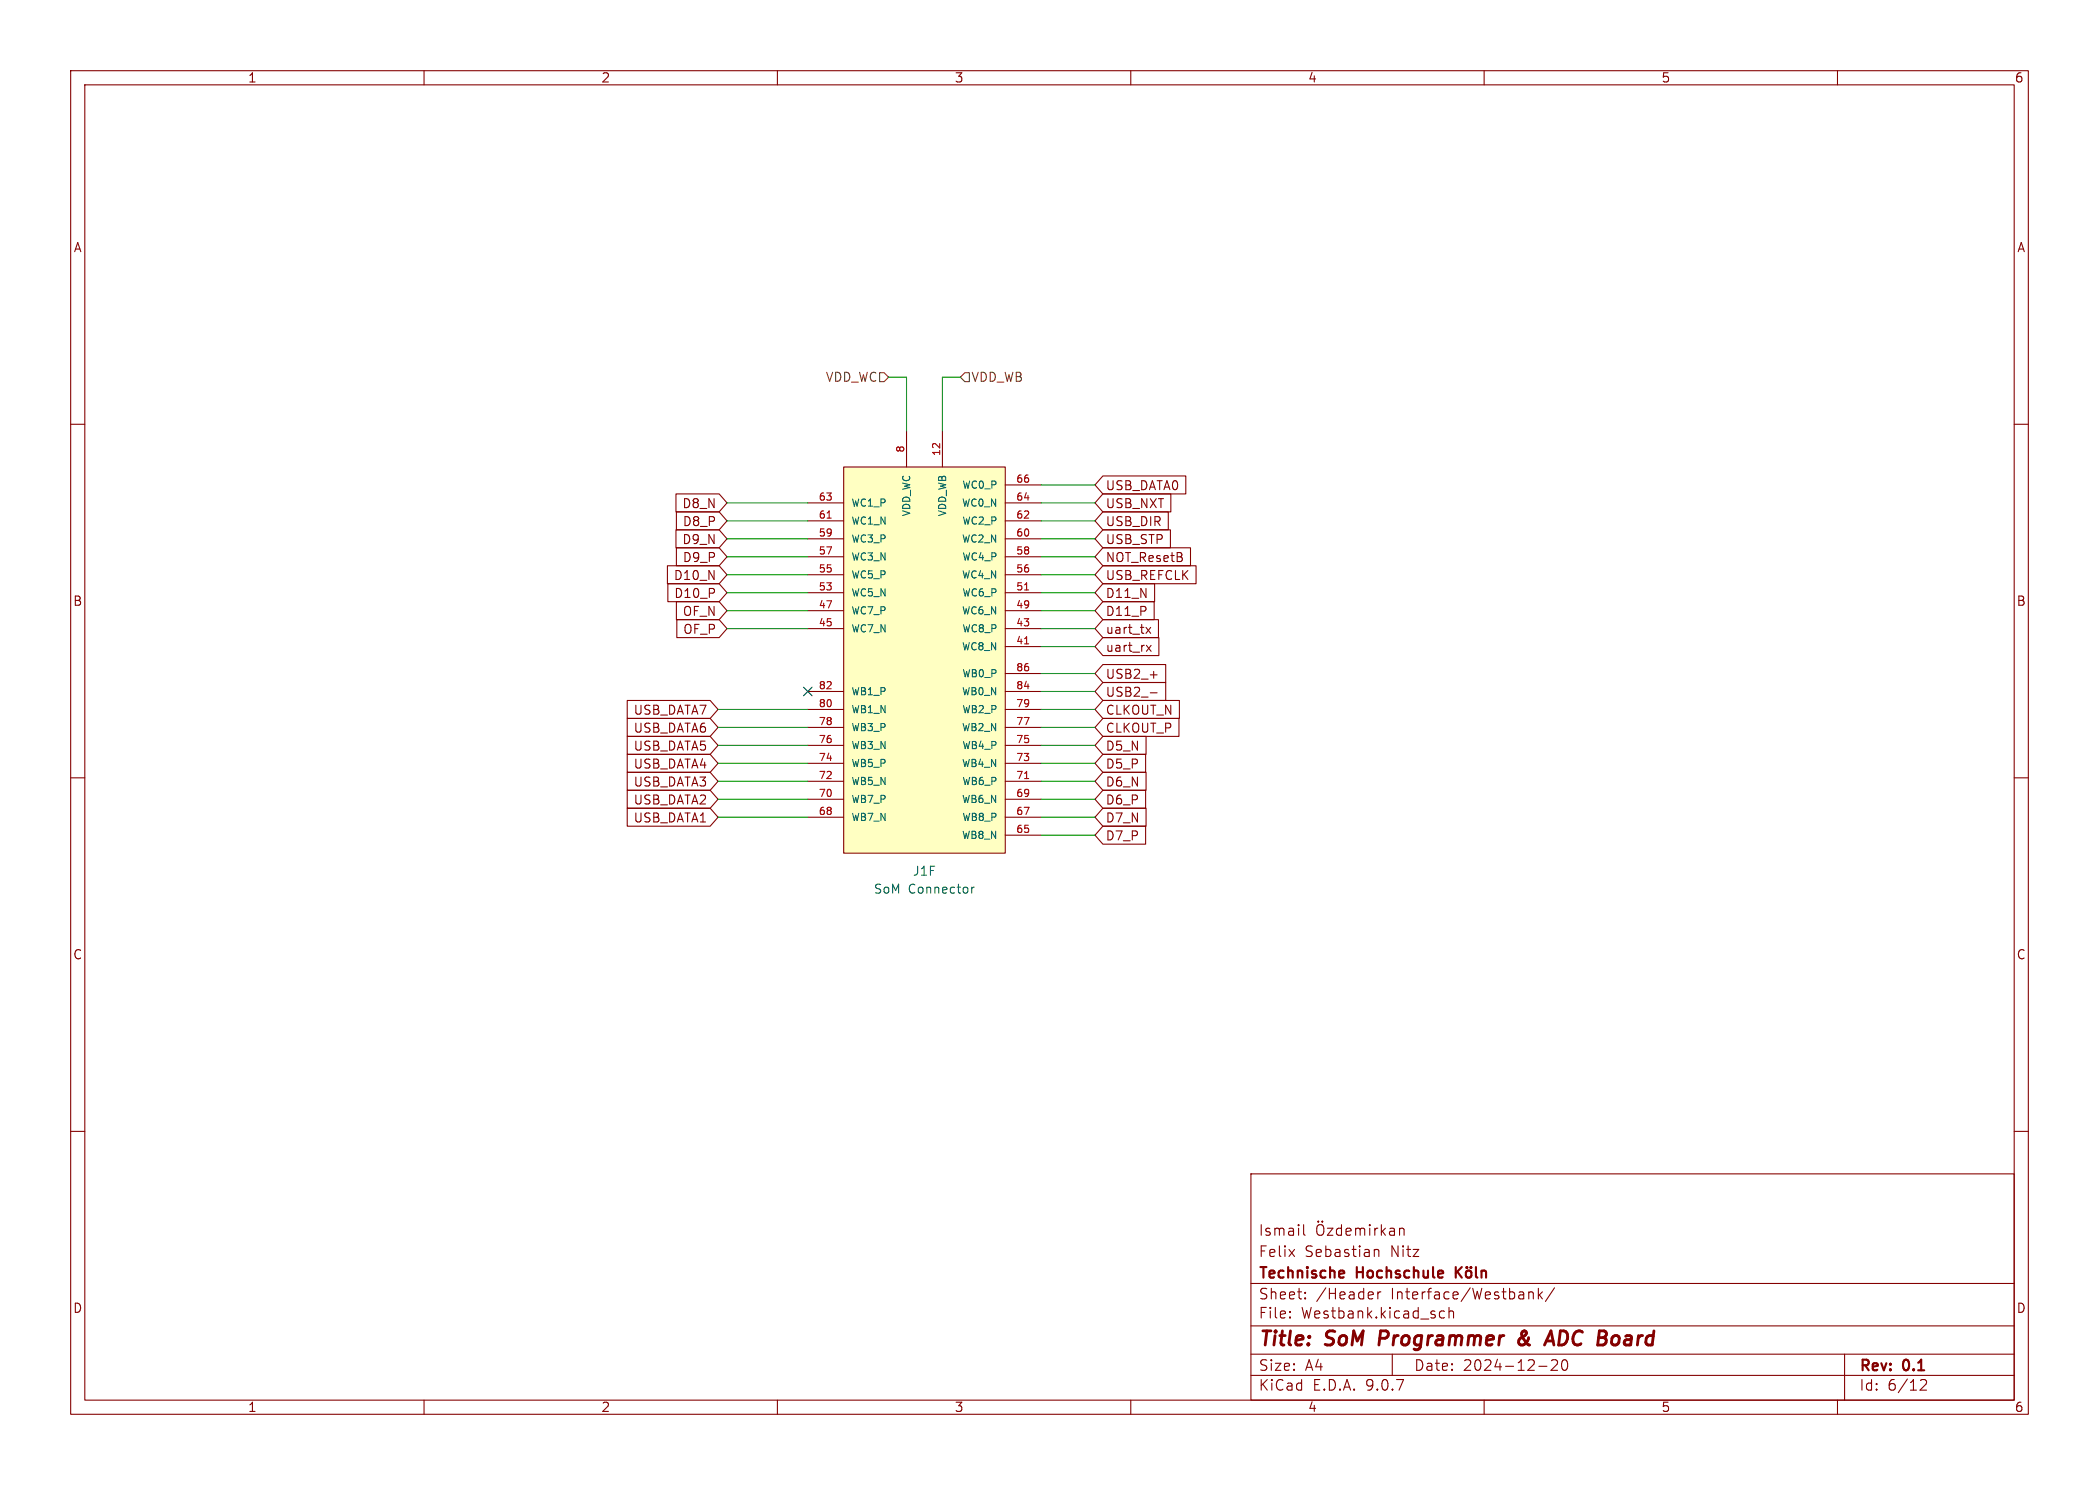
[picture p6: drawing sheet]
<svg xmlns="http://www.w3.org/2000/svg" width="297mm" height="210mm" viewBox="0 0 297 210" stroke-linecap="round" stroke-linejoin="round" font-family="sans-serif">
<g fill="none" stroke="#840000" stroke-width=".15">
<path d="M10 10h277v190h-277zM12 12h273v186h-273zM60 10v2M110 10v2M160 10v2M210 10v2M260 10v2M10 60h2M285 60h2M10 110h2M285 110h2M10 160h2"/>
<path d="M177 166h108v32h-108zM182.4 176.7l.8 1M183.2 176.7l-.8 1M184.5 173.2v1.3l.2 .2M186.5 173.3a.5 .5 0 0 1 .6-.1 .5 .5 0 0 1 .2 .5v.5a.5 .5 0 0 1-.5 .5 .5 .5 0 0 1-.5-.5v-.5zM186.5 172.7l.1 .1h-.1M186.5 172.7v.1M187.1 172.7l-.1 .1h.1M187.1 172.7l.1 .1h-.1M187.1 172.7v.1M187.8 173.7h.8l-.8 1h.8M189.8 173.8l-.4-.1-.3 .3v.4l.1 .2 .2 .1 .4-.1"/>
<path d="M189.8 173.2v1.5M190.5 174.2l.7-.1-.1-.3-.4-.1-.2 .2v.7l.2 .1 .4-.1M191.8 173.8a.37 .37 0 0 1 .7 .1M191.8 173.7v1M192.5 173.9l.2-.2 .3 .1 .1 .9M192.5 173.9v.8M193.8 173.2v.1M193.8 173.7v1M193.8 173.2l-.1 .1h.1M193.8 173.2l.1 .1h-.1M194.5 176.8a.37 .37 0 0 1 .6 .1v.8M194.5 173.7v1"/>
<path d="M195 173.7l-.3 .1-.2 .2M195.5 173.2v1.5M195.6 174.1l.4 .6M196 173.7l-.5 .6M196.7 173.8l.1-.1 .4 .1 .1 .9M197.3 174.1h-.5a.29 .29 0 0 0-.2 .3 .29 .29 0 0 0 .2 .3l.5-.1M198 173.8a.37 .37 0 0 1 .7 .1v.8M198 173.7v1M285 160h2M60 198v2M110 198v2M160 198v2"/>
<path d="M177 194.5h108M177 191.5h108M177 187.5h108M177 181.5h108M182.5 186.3h.1l-.1 .1M182.5 186.3v.1M182.5 185.5v.1M182.5 185.5h.1l-.1 .1M184.7 183.6v.1M184.7 183.6h-.1l.1 .1M184.7 182.8v.1M184.7 182.8h-.1l.1 .1"/>
<path d="M195 182.7v1M195.4 182.7l-.3 .1-.1 .2M197 191.5v3M203.8 186.3l.2 .1 .4-.1M203.8 185.5l.2-.1 .4 .1M205 185.5a.37 .37 0 0 1 .7 .1v.8M205 184.9v1.5M210 198v2M216.3 182.8a.37 .37 0 0 1 .7 .1v.8M216.3 182.7v1M217.7 182.2v1.5M217.7 193.2h1.2"/>
<path d="M217.8 183.1l.4 .6M218.2 182.7l-.5 .6M219.5 192.4l.2-.1 .5 .1a.41 .41 0 0 1 .1 .5l-.8 .9h.9M220 182.1l-1.3 2M221.1 192.4a.36 .36 0 0 1 .4-.1 .36 .36 0 0 1 .2 .3 .77 .77 0 0 1-.4 1.2 .91 .91 0 0 1-.2-1.4zM260 198v2M261 191.5v6.5M271.7 195.2l.3-.1 .5 .1a.41 .41 0 0 1 0 .5l-.8 .9h.9"/>
</g>
<path d="M195.4 188.2l-.3 2M215.9 188.8l-.8 .5a.52 .52 0 0 0-.1 .8 .52 .52 0 0 0 .8-.1M215.9 188.3l-.2-.1a.41 .41 0 0 0-.4 .5l.2 .6 .4 .5M218.8 189.6h1M219.5 188.2l.4 2" fill="none" stroke="#840000" stroke-width=".4"/>
<path d="M190.1 179.8l.1 .2-.7 .2M206 179.2v1.5M206.2 179.8l.6 .9M206.8 179.2l-.8 .8M207.6 179.8a.41 .41 0 0 1 .6 .2v.4a.41 .41 0 0 1-.4 .3 .41 .41 0 0 1-.4-.3v-.4zM207.6 179.2v.1M207.6 179.2l-.1 .1h.1M208.1 179.2v.1M208.1 179.2l.1 .1h-.1M208.8 179.2v1.3l.3 .2M209.6 179.8a.37 .37 0 0 1 .7 .1v.8M209.6 179.7v1" fill="none" stroke="#840000" stroke-width=".3"/>
<path d="M119.4 66h22.8v54.7h-22.8z" fill="#ffffc2"/>
<g fill="none" stroke="#840000" stroke-width=".15">
<path d="M95.6 69.8h6.2l1.1 1.3-1.1 1.3h-6.2zM95.6 74.9h6.2l1.1 1.3-1.1 1.3h-6.2zM95.7 72.4h6.1l1.1 1.3-1.1 1.2h-6.1zM95.7 77.5h6.1l1.1 1.2-1.1 1.3h-6.1zM114.3 71.1h5.1M114.3 73.7h5.1M114.3 76.2h5.1M114.3 78.7h5.1M119.4 66h22.8v54.7h-22.8zM128.3 61v5M133.3 61v5M142.2 71.1h5.1"/>
<path d="M142.2 73.7h5.1M142.2 76.2h5.1M142.2 78.7h5.1M142.2 68.6h5.1M156.1 67.3h11.7v2.6h-11.7l-1.2-1.3zM156.1 77.5h12.4v2.5h-12.4l-1.2-1.3zM156.1 74.9h9.5v2.6h-9.5l-1.2-1.3zM156.1 69.8h9.6v2.6h-9.6l-1.2-1.3zM156.1 72.4h9.2v2.5h-9.2l-1.2-1.2zM88.8 99.1h11.7l1.1 1.2-1.1 1.3h-11.7zM94.4 80h7.4l1.1 1.3-1.1 1.3h-7.4zM94.5 82.5h7.3l1.1 1.3-1.1 1.3h-7.3z"/>
<path d="M95.7 85.1h6.1l1.1 1.3-1.1 1.2h-6.1zM95.8 87.6h6l1.1 1.3-1.1 1.3h-6zM114.3 81.3h5.1M114.3 83.8h5.1M114.3 86.4h5.1M114.3 88.9h5.1M114.3 97.8h5.1M142.2 81.3h5.1M142.2 83.8h5.1M142.2 86.4h5.1M142.2 88.9h5.1M142.2 97.8h5.1"/>
<path d="M142.2 91.4h5.1M142.2 95.3h5.1M156.1 87.6h7.8v2.6h-7.8l-1.2-1.3zM156.1 82.5h7.3v2.6h-7.3l-1.2-1.3zM156.1 96.5h8.8v2.6h-8.8l-1.2-1.3zM156.1 99.1h10.8v2.5h-10.8l-1.2-1.3zM156.1 94h8.8v2.5h-8.8l-1.2-1.2zM156.1 85.1h7.2v2.5h-7.2l-1.2-1.2zM156.1 90.2h7.9v2.5h-7.9l-1.2-1.3zM156.1 80h13.1v2.6h-13.1l-1.2-1.3zM162.2 88.7l.6 .9M162.2 91.3l.7 .8"/>
<path d="M162.8 98h.9M162.8 95.4h.9M162.8 88.7l-.6 .9M162.9 91.3l-.7 .8M88.8 101.6h11.7l1.1 1.3-1.1 1.2h-11.7zM88.8 106.7h11.7l1.1 1.3-1.1 1.2h-11.7zM88.8 109.2h11.7l1.1 1.3-1.1 1.3h-11.7zM88.8 104.1h11.7l1.1 1.3-1.1 1.3h-11.7zM88.8 111.8h11.7l1.1 1.2-1.1 1.3h-11.7zM88.8 114.3h11.7l1.1 1.3-1.1 1.2h-11.7zM114.3 100.3h5.1M114.3 102.9h5.1"/>
<path d="M114.3 105.4h5.1M114.3 108h5.1M114.3 110.5h5.1M114.3 113h5.1M114.3 115.6h5.1M142.2 100.3h5.1M142.2 102.9h5.1M142.2 105.4h5.1M142.2 108h5.1M142.2 110.5h5.1M142.2 113h5.1M142.2 115.6h5.1"/>
<path d="M142.2 118.1h5.1M156.1 101.6h10.7v2.5h-10.7l-1.2-1.2zM156.1 109.2h6.1v2.6h-6.1l-1.2-1.3zM156.1 104.1h6.1v2.6h-6.1l-1.2-1.3zM156.1 116.8h6v2.6h-6l-1.2-1.3zM156.1 114.3h6.1v2.5h-6.1l-1.2-1.2zM156.1 111.8h6v2.5h-6l-1.2-1.3zM156.1 106.7h6v2.5h-6l-1.2-1.2z"/>
</g>
<path d="M117 73.3h.6M145 83.4h.6M145 91.1h.6M145 110.1h.6" fill="none" stroke="#a90000" stroke-width=".15"/>
<path d="M137.5 125.5v.8M137.9 125.5h-.3l-.1 .2" fill="none" stroke="#006464" stroke-width=".15"/>
<path d="M124.5 52.7h.6l.6 .6-.6 .7h-.6zM136.5 52.7h.7v1.3h-.7l-.6-.7z" fill="none" stroke="#725600" stroke-width=".15"/>
<g fill="none" stroke="#009600" stroke-width=".15">
<path d="M125.7 53.3h2.6v7.7M135.9 53.3h-2.6v7.7M102.9 78.7h11.4M102.9 71.1h11.4M102.9 73.7h11.4M102.9 76.2h11.4M147.3 78.7h7.6M147.3 71.1h7.6M147.3 73.7h7.6M147.3 68.6h7.6M147.3 76.2h7.6M102.9 86.4h11.4"/>
<path d="M102.9 83.8h11.4M102.9 81.3h11.4M102.9 88.9h11.4M147.3 86.4h7.6M147.3 83.8h7.6M147.3 81.3h7.6M147.3 88.9h7.6M147.3 91.4h7.6M147.3 97.8h7.6M147.3 95.3h7.6M101.6 102.9h12.7M101.6 100.3h12.7"/>
<path d="M101.6 113h12.7M101.6 108h12.7M101.6 110.5h12.7M101.6 105.4h12.7M101.6 115.6h12.7M147.3 102.9h7.6M147.3 100.3h7.6M147.3 113h7.6M147.3 108h7.6M147.3 110.5h7.6M147.3 118.1h7.6M147.3 105.4h7.6"/>
<path d="M147.3 115.6h7.6"/>
</g>
<path d="M113.7 97.2l1.2 1.2M114.9 97.2l-1.2 1.2" fill="none" stroke="#000084" stroke-width=".15"/>
<g font-size="2.8" fill="#840000">
<text x="178" y="190.9">Title:</text>
<text x="187.7" y="190.9">SoM</text>
<text x="196" y="190.9">Programmer</text>
<text x="216.5" y="190.9">&amp;</text>
<text x="221.3" y="190.9">ADC Board</text>
</g>
<g font-size="2.1" fill="#840000">
<text x="178" y="178">Felix</text>
<text x="178" y="175">Ismail</text>
<text x="184.6" y="178">Sebastian</text>
<text x="196.8" y="178">Nitz</text>
<text x="178" y="184">Sheet:</text>
<text x="178" y="181.2">Technische</text>
<text x="186.2" y="184">/Header</text>
<text x="192" y="181.2">Hochschule</text>
<text x="196.9" y="184">Interface/Westbank/</text>
<text x="178" y="186.7">File:</text>
<text x="184.1" y="186.7">Westbank.kicad_sch</text>
<text x="178" y="196.9">KiCad</text>
<text x="178" y="194.1">Size:</text>
<text x="184.7" y="194.1">A4</text>
<text x="185.7" y="196.9">E.D.A.</text>
<text x="193.3" y="196.9">9.0.7</text>
<text x="200" y="194.1">Date:</text>
<text x="207" y="194.1">2024-12-20</text>
<text x="263" y="194.3">Rev:</text>
<text x="263" y="196.9">Id:</text>
<text x="267.1" y="196.9">6/12</text>
<text x="269.4" y="194.3">0.1</text>
</g>
<g font-size="1.8" fill="#840000">
<text x="35" y="11.9">1</text>
<text x="85" y="11.9">2</text>
<text x="135" y="11.9">3</text>
<text x="185" y="11.9">4</text>
<text x="235" y="11.9">5</text>
<text x="285" y="11.9">6</text>
<text x="10.3" y="35.9">A</text>
<text x="285.3" y="35.9">A</text>
<text x="156.4" y="69.5">USB_DATA0</text>
<text x="96.5" y="72.1">D8_N</text>
<text x="96.5" y="77.2">D9_N</text>
<text x="96.5" y="74.6">D8_P</text>
<text x="156.4" y="77.2">USB_STP</text>
<text x="156.4" y="72.1">USB_NXT</text>
<text x="156.4" y="74.6">USB_DIR</text>
<text x="95.3" y="82.2">D10_N</text>
<text x="96.5" y="79.7">D9_P</text>
<text x="156.4" y="79.7">NOT_ResetB</text>
<text x="156.4" y="82.2">USB_REFCLK</text>
<text x="10.3" y="85.9">B</text>
<text x="95.3" y="84.8">D10_P</text>
<text x="96.5" y="87.3">OF_N</text>
<text x="96.6" y="89.9">OF_P</text>
<text x="156.4" y="89.9">uart_tx</text>
<text x="156.4" y="84.8">D11_N</text>
<text x="156.4" y="87.3">D11_P</text>
<text x="285.3" y="85.9">B</text>
<text x="156.4" y="92.4">uart_rx</text>
<text x="89.6" y="101.3">USB_DATA7</text>
<text x="156.4" y="98.7">USB2_-</text>
<text x="156.4" y="101.3">CLKOUT_N</text>
<text x="156.4" y="96.2">USB2_+</text>
<text x="89.6" y="103.8">USB_DATA6</text>
<text x="89.6" y="106.4">USB_DATA5</text>
<text x="156.4" y="103.8">CLKOUT_P</text>
<text x="156.4" y="106.4">D5_N</text>
<text x="89.6" y="108.9">USB_DATA4</text>
<text x="89.6" y="111.4">USB_DATA3</text>
<text x="89.6" y="114">USB_DATA2</text>
<text x="156.4" y="111.4">D6_N</text>
<text x="156.4" y="114">D6_P</text>
<text x="156.4" y="108.9">D5_P</text>
<text x="89.6" y="116.5">USB_DATA1</text>
<text x="156.4" y="119.1">D7_P</text>
<text x="156.4" y="116.5">D7_N</text>
<text x="10.3" y="135.9">C</text>
<text x="285.3" y="135.9">C</text>
<text x="10.3" y="185.9">D</text>
<text x="285.3" y="185.9">D</text>
<text x="35" y="199.9">1</text>
<text x="85" y="199.9">2</text>
<text x="135" y="199.9">3</text>
<text x="185" y="199.9">4</text>
<text x="235" y="199.9">5</text>
<text x="285" y="199.9">6</text>
</g>
<g font-size="1.8" fill="#725600">
<text x="116.7" y="54.2">VDD_WC</text>
<text x="137.4" y="54.2">VDD_WB</text>
</g>
<g font-size="1.8" fill="#006464">
<text x="129.1" y="124.1">J1F</text>
<text x="123.5" y="126.6">SoM</text>
<text x="128.5" y="126.6">Connector</text>
</g>
<g font-size="1.4" fill="#a90000">
<text x="128" y="64.1" transform="rotate(-90 128 64.1)">8</text>
<text x="133.1" y="64.6" transform="rotate(-90 133.1 64.6)">12</text>
<text x="115.7" y="70.9">63</text>
<text x="143.7" y="68.3">66</text>
<text x="143.7" y="70.9">64</text>
<text x="115.7" y="73.4">61</text>
<text x="115.7" y="75.9">59</text>
<text x="143.7" y="73.4">62</text>
<text x="143.7" y="75.9">60</text>
<text x="115.7" y="78.5">57</text>
<text x="115.7" y="81">55</text>
<text x="115.7" y="83.6">53</text>
<text x="143.7" y="78.5">58</text>
<text x="143.7" y="81">56</text>
<text x="143.7" y="83.6">51</text>
<text x="115.7" y="86.1">47</text>
<text x="115.7" y="88.6">45</text>
<text x="143.7" y="86.1">49</text>
<text x="143.7" y="88.6">43</text>
<text x="143.7" y="91.2">41</text>
<text x="143.7" y="95">86</text>
<text x="115.7" y="97.5">82</text>
<text x="115.7" y="100.1">80</text>
<text x="143.7" y="97.5">84</text>
<text x="143.7" y="100.1">79</text>
<text x="115.7" y="102.6">78</text>
<text x="115.7" y="105.2">76</text>
<text x="115.7" y="107.7">74</text>
<text x="143.7" y="102.6">77</text>
<text x="143.7" y="105.2">75</text>
<text x="143.7" y="107.7">73</text>
<text x="115.7" y="110.2">72</text>
<text x="115.7" y="112.8">70</text>
<text x="143.7" y="110.2">71</text>
<text x="143.7" y="112.8">69</text>
<text x="115.7" y="115.3">68</text>
<text x="143.7" y="115.3">67</text>
<text x="143.7" y="117.9">65</text>
</g>
<g font-size="1.4" fill="#006464">
<text x="120.4" y="71.9">WC1_P</text>
<text x="136" y="71.9">WC0_N</text>
<text x="136" y="69.3">WC0_P</text>
<text x="120.4" y="74.4">WC1_N</text>
<text x="120.4" y="76.9">WC3_P</text>
<text x="129" y="73.2" transform="rotate(-90 129 73.2)">VDD_WC</text>
<text x="134.1" y="73.2" transform="rotate(-90 134.1 73.2)">VDD_WB</text>
<text x="136" y="76.9">WC2_N</text>
<text x="136" y="74.4">WC2_P</text>
<text x="120.4" y="79.5">WC3_N</text>
<text x="120.4" y="82">WC5_P</text>
<text x="136" y="82">WC4_N</text>
<text x="136" y="79.5">WC4_P</text>
<text x="120.4" y="84.6">WC5_N</text>
<text x="120.4" y="87.1">WC7_P</text>
<text x="120.4" y="89.6">WC7_N</text>
<text x="136" y="87.1">WC6_N</text>
<text x="136" y="84.6">WC6_P</text>
<text x="136" y="89.6">WC8_P</text>
<text x="136" y="92.2">WC8_N</text>
<text x="136" y="96">WB0_P</text>
<text x="120.4" y="98.5">WB1_P</text>
<text x="120.4" y="101.1">WB1_N</text>
<text x="136" y="98.5">WB0_N</text>
<text x="136" y="101.1">WB2_P</text>
<text x="120.4" y="103.6">WB3_P</text>
<text x="120.4" y="106.1">WB3_N</text>
<text x="136" y="103.6">WB2_N</text>
<text x="136" y="106.1">WB4_P</text>
<text x="120.4" y="108.7">WB5_P</text>
<text x="120.4" y="111.2">WB5_N</text>
<text x="120.4" y="113.8">WB7_P</text>
<text x="136" y="108.7">WB4_N</text>
<text x="136" y="113.8">WB6_N</text>
<text x="136" y="111.2">WB6_P</text>
<text x="120.4" y="116.3">WB7_N</text>
<text x="136" y="118.8">WB8_N</text>
<text x="136" y="116.3">WB8_P</text>
</g>
</svg>
